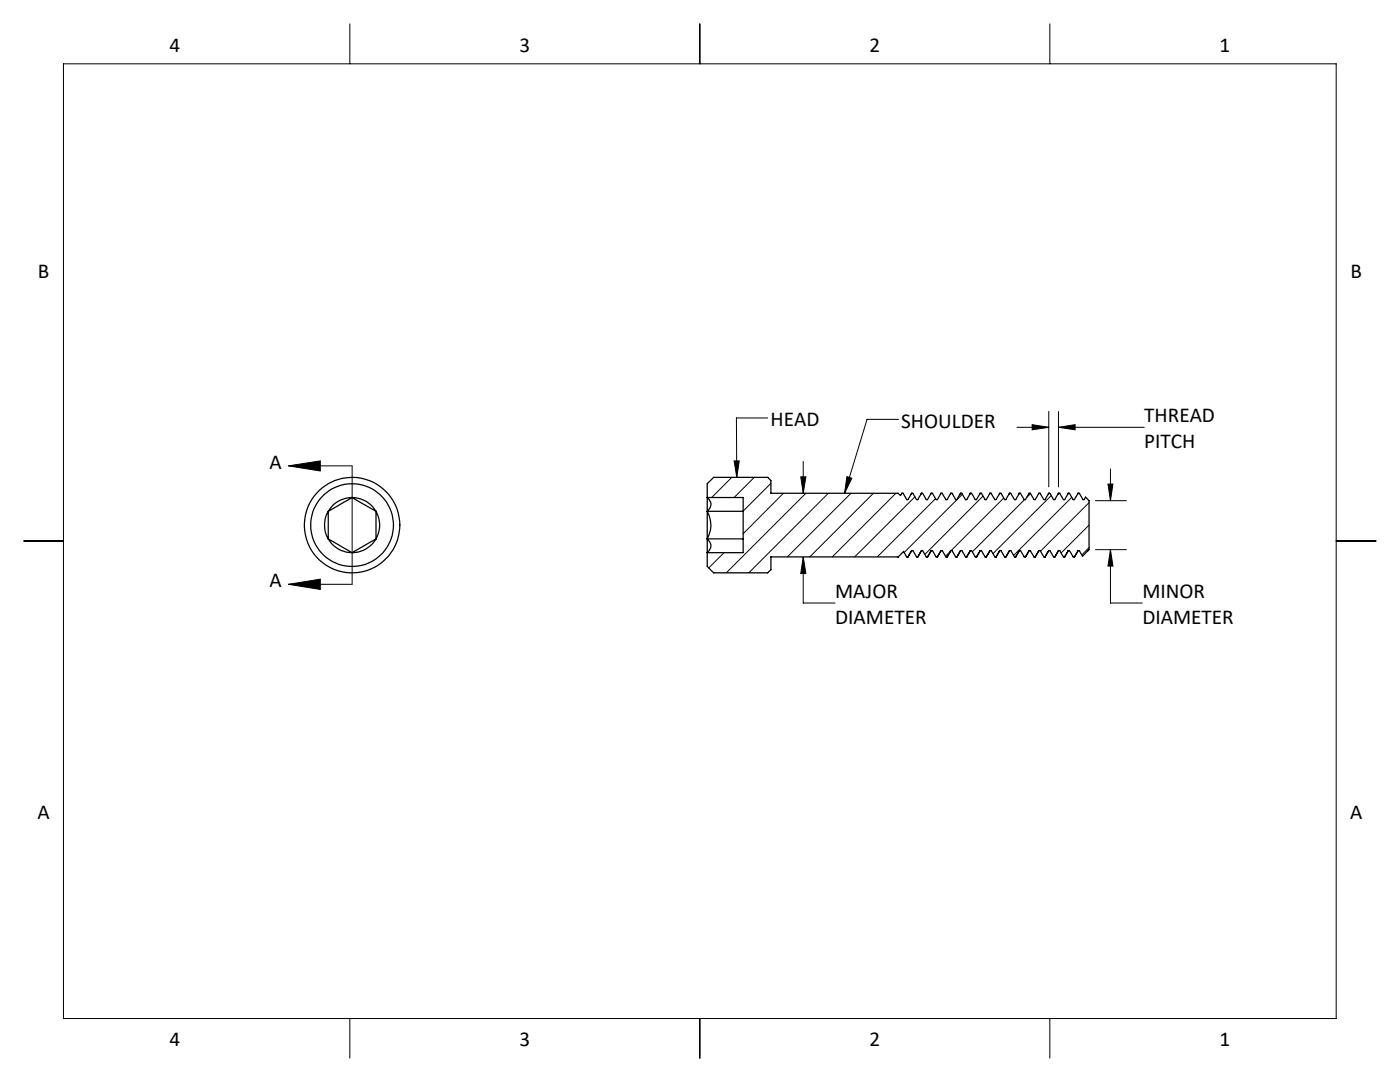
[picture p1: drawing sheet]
<svg xmlns="http://www.w3.org/2000/svg" width="279mm" height="216mm" viewBox="0 0 279 216" stroke-linecap="round" stroke-linejoin="round" font-family="sans-serif">
<g fill="none" stroke="#000" stroke-width=".2">
<path d="M12.7 12.7h254v190.5h-254zM69.8 4.8v7.9M139.7 4.8v7.9M209.5 4.8v7.9M57.6 93h12.7v23.6h-12.7M57.6 93l6.3-1v2zM146 95.2l-4 4.1M146.5 92h1l-.5 3.2zM150.5 95.2l-4 4.1M153.2 83.4h-6.2v11.8M153.8 96.4l-5.5 5.6M156.4 98.4l-8.1 8.1"/>
<path d="M159.8 95.1h1l-.5 3.3zM160.3 92.1v6.3M160.8 98.4l-15.8 15.9M165.3 98.4l-15.9 15.9M169 95.1l1 .3-1.4 3zM169.8 98.4l-12.7 12.7M174.3 98.4l-12.7 12.7M178.8 98.4l-12.7 12.7M179.3 83.7h-6.3l-4.4 14.7M182.6 99.1l-12 12M186.7 99.5l-11.6 11.6M192.1 98.6l-11.7 11.6"/>
<path d="M196.2 99l-11.6 11.6M200.3 99.4l-10.5 10.5M203 85.3h6.3M204.5 99.7l-10.4 10.4M205.7 98.5l-.8 .8M206 84.7l3.3 .6-3.3 .5zM209.3 82.1v15.1M209.8 98.9l-11.6 11.6M211.2 85.3l3.4-.6v1.1zM211.2 82.1v15.1M211.2 85.3h17.2M213.9 99.2l-11.6 11.6"/>
<path d="M218.6 99.9h6.2M221.1 96.6h1l-.5 3.3zM221.6 93.6v6.3M4.7 107.9h8M57.6 116.6l6.3-1v2zM144.5 110.3l-3.1 3M160.3 111.1l.5 3.3h-1zM160.3 111.1v9.2h6.4M189.7 110l-1 1M206.7 110.9l-.2 .2M217.3 100.3l-9.7 9.7M217.3 104.8l-5.5 5.5"/>
<path d="M217.3 109.3l-1.4 1.4M218.6 109.7h6.2M221.6 109.7l.5 3.3h-1zM221.6 109.7v10.6h6.4M266.7 107.9h7.9M69.8 203.2v7.9M139.7 203.2v8M209.5 203.2v7.9"/>
</g>
<g fill="#000">
<path d="M57.6 93l6.3-1v2zM57.6 116.6l6.3-1v2z"/>
<path d="M169 95.1l1 .3-1.4 3zM146.5 92h1l-.5 3.2z"/>
<path d="M221.1 96.6h1l-.5 3.3zM221.6 109.7l.5 3.3h-1zM159.8 95.1h1l-.5 3.3zM160.3 111.1l.5 3.3h-1zM211.2 85.3l3.4-.6v1.1zM206 84.7l3.3 .6-3.3 .5z"/>
</g>
<g fill="none" stroke="#000" stroke-width=".25">
<path d="M70.3 99.3l4.7 2.7M70.3 99.3a5.5 5.5 0 0 1 4.7 2.7M70.3 99.3a5.5 5.5 0 0 0-4.8 2.7M70.3 99.3l-4.8 2.7M141.1 99.3a1.64 1.64 0 0 1 0 2.7M141.1 99.3v2.7M141.1 99.3h7.2v11h-7.2M180 98.4h.2l.7 1.3h.3l.7-1.3M180 98.4l-.3 .5-.5-.5h-25.4v-2.5l-.6-.7h-10.8l-1.3 1.3v2.8M180 98.4l-.1 .2M181.9 98.4h.3l.7 1.3h.3l.7-1.3M181.9 98.4v.2"/>
<path d="M183.9 98.4h.2l.8 1.3h.2l.7-1.3M183.9 98.4l-.1 .2M185.8 98.4h.3l.7 1.3h.3l.7-1.3M185.8 98.4v.2M187.8 98.4h.2l.8 1.3h.2l.8-1.3M187.8 98.4l-.1 .2M189.8 98.4h.2l.7 1.3h.3l.7-1.3M189.8 98.4l-.1 .2M191.7 98.4h.2l.8 1.3h.2l.7-1.3M191.7 98.4l-.1 .2M193.6 98.4h.3l.7 1.3h.3l.7-1.3M193.6 98.4v.2"/>
<path d="M195.6 98.4h.3l.7 1.3h.2l.8-1.3M195.6 98.4l-.1 .2M197.6 98.4h.2l.7 1.3h.3l.7-1.3M197.6 98.4l-.1 .2M199.5 98.4h.3l.7 1.3h.2l.8-1.3M199.5 98.4v.2M201.5 98.4h.2l.8 1.3h.2l.7-1.3M201.5 98.4l-.1 .2M203.4 98.4h.3l.7 1.3h.2l.8-1.3M203.4 98.4l-.1 .2M205.4 98.4h.2l.7 1.3h.3l.7-1.3M205.4 98.4l-.1 .2"/>
<path d="M207.3 98.4h.3l.7 1.3h.3l.7-1.3M207.3 98.4v.2M209.3 98.4h.2l.8 1.3h.2l.7-1.3M209.3 98.4l-.1 .2M211.2 98.4h.3l.7 1.3h.3l.7-1.3M211.2 98.4v.2M213.2 98.4h.2l.8 1.3h.2l.8-1.3M213.2 98.4l-.1 .2M215.2 98.4h.2l.7 1.3h.3l.2-.5 .7 .7v9.8l-.2 .2M215.2 98.4l-.1 .2M65.5 107.5l4.8 2.8M65.5 107.5a5.5 5.5 0 0 0 4.8 2.8"/>
<path d="M65.5 102a5.5 5.5 0 0 0 0 5.5M65.5 102v5.5M75 107.5l-4.7 2.8M75 107.5a5.5 5.5 0 0 1-4.7 2.8M75 102v5.5M75 102a5.5 5.5 0 0 1 0 5.5M141.1 107.5a1.65 1.65 0 0 1 0 2.8M141.1 107.5v2.8M141.1 102a5.5 5.5 0 0 1 0 5.5M141.1 102v5.5M141.1 110.3v2.7l1.3 1.3h10.8l.6-.6v-2.6h25.4M141.1 107.5h7.2"/>
<path d="M141.1 102h7.2M179.2 111.1l1.1-1.1 .6 1.1h.3M179.3 111.1h.1M181.2 111.1l.7-1.2h.3l.7 1.2h.3M181.2 111.1h.1M182 109.9l-.8 1.2M183.2 111.1h.1M183.9 109.9l-.7 1.2M183.9 109.9h.2l.8 1.2h.2M185.8 109.9l-.7 1.2M185.8 109.9h.3l.7 1.2h.3M187.1 111.1h.1"/>
<path d="M187.8 109.9h.2l.8 1.2h.2M187.8 109.9l-.7 1.2M189.8 109.9l-.8 1.2M189.8 109.9h.2l.7 1.2h.3M191.7 109.9l-.7 1.2M191.7 109.9h.2l.8 1.2h.2M192.9 111.1l.7-1.2h.3l.7 1.2h.3M192.9 111.1h.1M193.7 109.9l-.8 1.2M195.6 109.9l-.7 1.2M195.6 109.9h.3l.7 1.2h.2M196.9 111.1h-.1"/>
<path d="M197.6 109.9h.2l.7 1.2h.3M197.6 109.9l-.8 1.2M197.6 109.9l-.7 1.2M198.8 111.1h.1M199.5 109.9l-.7 1.2M199.5 109.9h.3l.7 1.2h.2M201.5 109.9l-.8 1.2M201.5 109.9h.2l.8 1.2h.2M202.7 111.1l.7-1.2h.3l.7 1.2h.2M202.7 111.1h.1M203.4 109.9l-.7 1.2M204.7 111.1h-.1"/>
<path d="M205.4 109.9l-.7 1.2M205.4 109.9h.2l.7 1.2h.3M205.4 109.9l-.8 1.2M206.6 111.1l.7-1.2h.3l.7 1.2h.3M206.6 111.1h.1M207.4 109.9l-.8 1.2M208.6 111.1h.1M209.3 109.9l-.7 1.2M209.3 109.9h.2l.8 1.2h.2M211.2 109.9l-.7 1.2M211.2 109.9h.3l.7 1.2h.3M212.5 111.1l.7-1.2h.2l.8 1.2h.2"/>
<path d="M212.5 111.1h.1M213.2 109.9l-.7 1.2M214.5 111.1h-.1M215.2 109.9l-.7 1.2M215.2 109.9h.2l.6 1.1 1-1M215.2 109.9l-.8 1.2M217.1 109.9l-.1 .1"/>
<circle cx="70.3" cy="104.8" r="8.3"/>
<circle cx="70.3" cy="104.8" r="9.5"/>
</g>
<g font-size="4.2">
<text x="33.8" y="10.3">4</text>
<text x="103.7" y="10.3">3</text>
<text x="173.5" y="10.3">2</text>
<text x="243.4" y="10.3">1</text>
<text x="7.6" y="55.6">B</text>
<text x="269.5" y="55.6">B</text>
<text x="153.8" y="85.1">HEAD</text>
<text x="179.9" y="85.3">SHOULDER</text>
<text x="228.4" y="84.2">THREAD</text>
<text x="228.4" y="89.4">PITCH</text>
<text x="53.8" y="93.5">A</text>
<text x="53.8" y="117.2">A</text>
<text x="166.7" y="119.3">MAJOR</text>
<text x="228" y="119.3">MINOR</text>
<text x="166.7" y="124.4">DIAMETER</text>
<text x="228" y="124.4">DIAMETER</text>
<text x="7.5" y="163.5">A</text>
<text x="269.4" y="163.5">A</text>
<text x="33.8" y="208.8">4</text>
<text x="103.7" y="208.8">3</text>
<text x="173.5" y="208.8">2</text>
<text x="243.4" y="208.8">1</text>
</g>
</svg>
